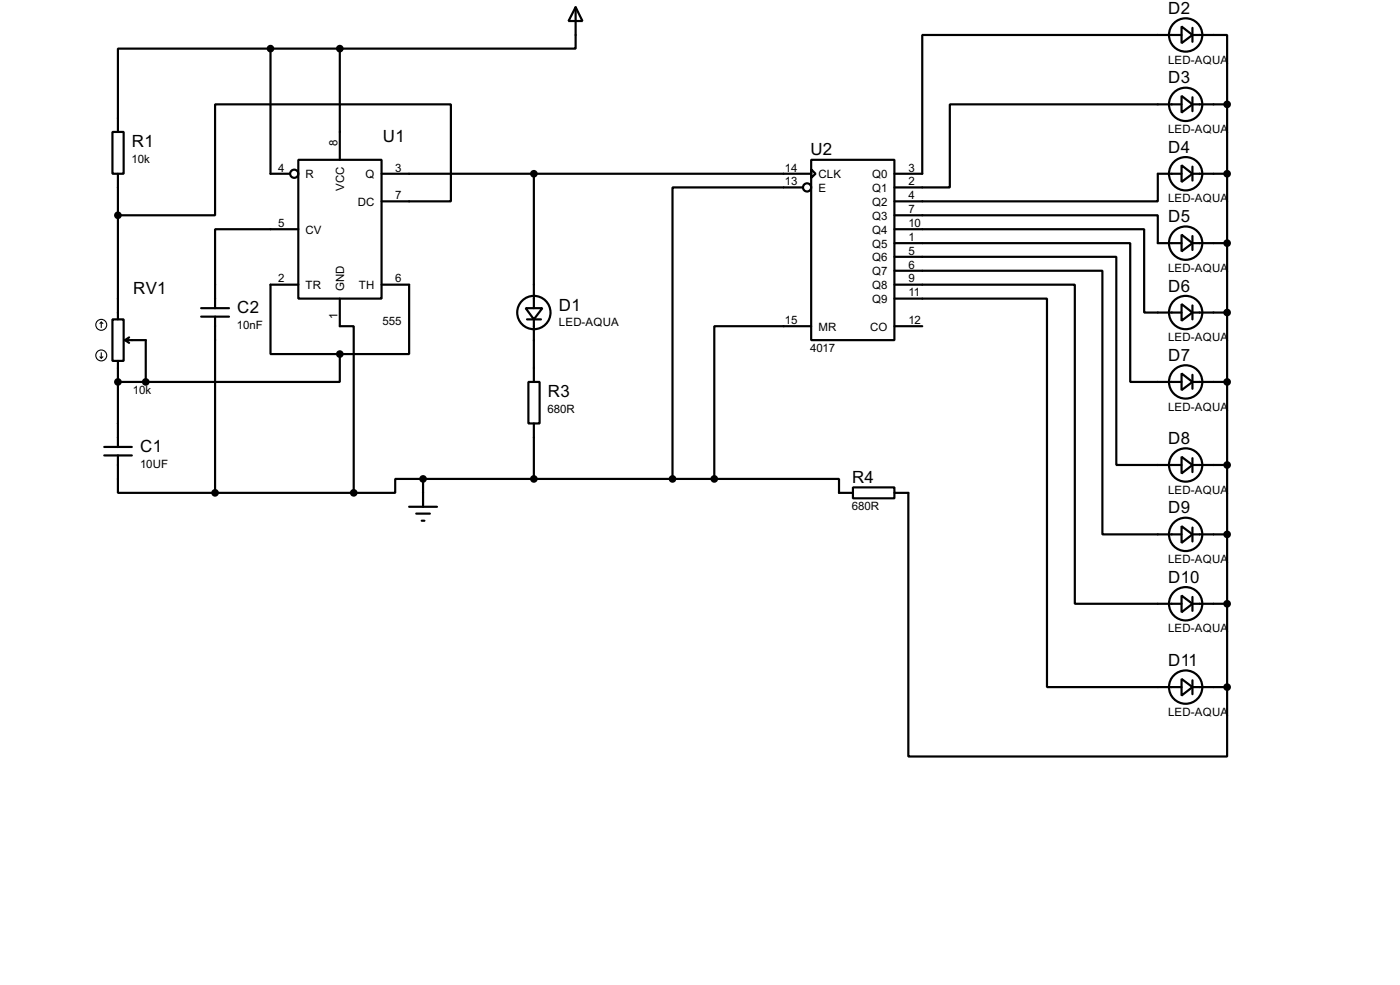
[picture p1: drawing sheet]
<svg xmlns="http://www.w3.org/2000/svg" width="256mm" height="180mm" viewBox="0 0 256 180" stroke-linecap="round" stroke-linejoin="round" font-family="sans-serif">
<g fill="none" stroke="#000" stroke-width=".4">
<path d="M49.6 8.9h-28v15.3M49.6 8.9h12.7M49.6 8.9v22.9h3.5M62.3 8.9v20.4M105.5 1.3l1.2 2.6h-2.5zM105.5 1.3v7.6h-43.2M216.5 4.9l2 1.5-2 1.5zM216.5 17.6l2 1.5-2 1.5zM216.5 6.4h-47.5v25.4h-5.1M216.5 19.1h-42.5v15.2h-10.1M218.5 6.4h6.3v12.7M218.5 19.1h6.3"/>
<path d="M218.5 5.1v2.6M218.5 17.8v2.6M224.8 19.1v106.7M20.6 24.2h2.1v7.6h-2.1zM21.6 31.8v26.7M54.7 29.3h15.2v25.4h-15.2zM69.9 36.9h12.7v-17.8h-43.2v20.3h-17.8M69.9 31.8h78.7M97.8 31.8v24.6M147.1 34.3h-23.9v53.4M148.6 29.3h15.3v33h-15.3zM148.6 31l.8 .8-.8 .8z"/>
<path d="M163.9 39.4h48.2v5.1h4.4M216.5 30.3l2 1.5-2 1.5zM216.5 31.8h-4.4v5.1h-48.2M218.5 31.8h6.3M218.5 30.5v2.6M20.6 58.5h2.1v7.6h-2.1zM36.9 58h5.1M36.9 56.4h5.1M39.4 58v32.2M54.7 52.1h-5.1v12.7h12.7M54.7 42h-15.3v14.4M62.3 54.7v5h2.5v30.5"/>
<path d="M69.9 52.1h5.1v12.7h-12.7M96.3 56.4h3.1l-1.6 2.1zM96.6 58.5h2.5M97.8 58.5v11.4M148.6 59.7h-17.7v28M163.9 42h45.7v15.2h6.9M163.9 44.5h43.2v25.4h9.4M163.9 47h40.6v38.1h12M163.9 49.6h38.1v48.2h14.5M163.9 52.1h33v58.4h19.6M163.9 54.7h27.9v71.1h24.7M163.9 59.7h5.1"/>
<path d="M216.5 43l2 1.5-2 1.5zM216.5 55.7l2 1.5-2 1.5zM218.5 44.5h6.3M218.5 57.2h6.3M218.5 43.2v2.6M218.5 55.9v2.6M21.6 66.1v15.7M21.6 69.9h5.1M22.9 62.3h3.8v7.6M22.9 62.3l.8 .5M23.7 61.8l-.8 .5M62.3 64.8v5.1h-35.6"/>
<path d="M96.8 69.9h2.1v7.6h-2.1zM97.8 77.5v10.2M216.5 68.4l2 1.5-2 1.5zM218.5 69.9h6.3M218.5 68.6v2.6M19.1 83.4h5.1M19.1 81.8h5.1M21.6 83.4v6.8h17.8M39.4 90.2h25.4M75 92.8h5.1M76.3 94h2.5M77.3 95.3h.5"/>
<path d="M77.5 87.7h-5.1v2.5h-7.6M77.5 87.7v5.1M77.5 87.7h53.4M130.9 87.7h22.8v2.5h2.6M156.3 89.2h7.6v2h-7.6zM163.9 90.2h2.5v48.3h58.4v-12.7M216.5 83.6l2 1.5-2 1.6zM216.5 96.3l2 1.5-2 1.6zM218.5 85.1h6.3M218.5 97.8h6.3M218.5 83.9v2.5M218.5 96.6v2.5"/>
<path d="M216.5 109l2 1.5-2 1.6zM218.5 110.5h6.3M218.5 109.3v2.5M216.5 124.3l2 1.5-2 1.5zM218.5 125.8h6.3M218.5 124.5v2.6"/>
<circle cx="217.2" cy="6.4" r="3.1"/>
<circle cx="217.2" cy="19.1" r="3.1"/>
<circle cx="53.9" cy="31.8" r=".75"/>
<circle cx="147.8" cy="34.3" r=".75"/>
<circle cx="217.2" cy="31.8" r="3.1"/>
<circle cx="97.8" cy="57.2" r="3.1"/>
<circle cx="217.2" cy="44.5" r="3.1"/>
<circle cx="217.2" cy="57.2" r="3.1"/>
<circle cx="217.2" cy="69.9" r="3.1"/>
<circle cx="217.2" cy="85.1" r="3.1"/>
<circle cx="217.2" cy="97.8" r="3.1"/>
<circle cx="217.2" cy="110.5" r="3.1"/>
<circle cx="217.2" cy="125.8" r="3.1"/>
</g>
<circle cx="21.6" cy="69.9" r=".2" fill="#000"/>
<g fill="none" stroke="#000" stroke-width=".2">
<path d="M18.6 59l-.3 .2M18.6 59l.3 .2M18.6 59v1M18.3 65.3l.3 .3M18.6 64.6v1M18.9 65.3l-.3 .3"/>
<circle cx="18.5" cy="59.5" r="1"/>
<circle cx="18.5" cy="65.1" r="1"/>
</g>
<g fill="#000" stroke="#000" stroke-width=".4">
<circle cx="49.5" cy="8.9" r=".5"/>
<circle cx="62.2" cy="8.9" r=".5"/>
<circle cx="224.8" cy="19.1" r=".5"/>
<circle cx="21.6" cy="39.4" r=".5"/>
<circle cx="97.8" cy="31.8" r=".5"/>
<circle cx="224.8" cy="31.8" r=".5"/>
<circle cx="224.8" cy="44.5" r=".5"/>
<circle cx="224.8" cy="57.2" r=".5"/>
<circle cx="21.6" cy="69.9" r=".5"/>
<circle cx="26.7" cy="69.9" r=".5"/>
<circle cx="62.2" cy="64.8" r=".5"/>
<circle cx="224.8" cy="69.9" r=".5"/>
<circle cx="39.4" cy="90.2" r=".5"/>
<circle cx="64.8" cy="90.2" r=".5"/>
<circle cx="77.5" cy="87.7" r=".5"/>
<circle cx="97.8" cy="87.7" r=".5"/>
<circle cx="123.2" cy="87.7" r=".5"/>
<circle cx="130.8" cy="87.7" r=".5"/>
<circle cx="224.8" cy="97.8" r=".5"/>
<circle cx="224.8" cy="85.1" r=".5"/>
<circle cx="224.8" cy="110.5" r=".5"/>
<circle cx="224.8" cy="125.8" r=".5"/>
</g>
<g font-size="3.5">
<text x="214" y="2.5">D2</text>
<text x="214" y="15.2">D3</text>
<text x="24.2" y="26.8">R1</text>
<text x="70.2" y="25.9">U1</text>
<text x="148.5" y="28.5">U2</text>
<text x="214" y="27.9">D4</text>
<text x="214" y="40.7">D5</text>
<text x="24.4" y="53.9">RV1</text>
<text x="214" y="53.3">D6</text>
<text x="43.5" y="57.4">C2</text>
<text x="102.4" y="56.8">D1</text>
<text x="214" y="66.1">D7</text>
<text x="100.4" y="72.6">R3</text>
<text x="25.7" y="82.8">C1</text>
<text x="214" y="81.3">D8</text>
<text x="156.1" y="88.4">R4</text>
<text x="214" y="94">D9</text>
<text x="214" y="106.7">D10</text>
<text x="214" y="121.9">D11</text>
</g>
<g font-size="2.4">
<text x="214" y="11.6">LED-AQUA</text>
<text x="24.1" y="29.8">10k</text>
<text x="61.9" y="26.7" transform="rotate(-90 61.9 26.7)">8</text>
<text x="214" y="24.3">LED-AQUA</text>
<text x="51" y="31.4">4</text>
<text x="55.9" y="32.6">R</text>
<text x="63.1" y="35" transform="rotate(-90 63.1 35)">VCC</text>
<text x="66.9" y="32.6">Q</text>
<text x="72.4" y="31.4">3</text>
<text x="143.8" y="31.4">14</text>
<text x="143.8" y="33.9">13</text>
<text x="149.9" y="32.6">CLK</text>
<text x="149.9" y="35.1">E</text>
<text x="159.8" y="32.6">Q0</text>
<text x="159.8" y="35.1">Q1</text>
<text x="166.4" y="31.4">3</text>
<text x="166.4" y="33.9">2</text>
<text x="51" y="41.6">5</text>
<text x="65.5" y="37.7">DC</text>
<text x="72.4" y="36.5">7</text>
<text x="159.8" y="37.7">Q2</text>
<text x="159.8" y="40.2">Q3</text>
<text x="166.4" y="36.5">4</text>
<text x="166.4" y="39">7</text>
<text x="166.4" y="41.6">10</text>
<text x="214" y="37">LED-AQUA</text>
<text x="55.9" y="42.7">CV</text>
<text x="159.8" y="42.7">Q4</text>
<text x="159.8" y="45.3">Q5</text>
<text x="159.8" y="47.8">Q6</text>
<text x="166.4" y="44.1">1</text>
<text x="166.4" y="46.6">5</text>
<text x="51" y="51.7">2</text>
<text x="55.9" y="52.9">TR</text>
<text x="63.1" y="53.3" transform="rotate(-90 63.1 53.3)">GND</text>
<text x="65.7" y="52.9">TH</text>
<text x="72.4" y="51.7">6</text>
<text x="159.8" y="50.4">Q7</text>
<text x="159.8" y="52.9">Q8</text>
<text x="166.4" y="49.2">6</text>
<text x="166.4" y="51.7">9</text>
<text x="214" y="49.7">LED-AQUA</text>
<text x="61.9" y="58.4" transform="rotate(-90 61.9 58.4)">1</text>
<text x="70.1" y="59.4">555</text>
<text x="102.4" y="59.8">LED-AQUA</text>
<text x="143.8" y="59.3">15</text>
<text x="159.8" y="55.4">Q9</text>
<text x="166.4" y="59.3">12</text>
<text x="166.4" y="54.3">11</text>
<text x="43.4" y="60.3">10nF</text>
<text x="148.4" y="64.5">4017</text>
<text x="149.9" y="60.5">MR</text>
<text x="159.4" y="60.5">CO</text>
<text x="214" y="62.4">LED-AQUA</text>
<text x="24.4" y="72.1">10k</text>
<text x="100.3" y="75.5">680R</text>
<text x="214" y="75.1">LED-AQUA</text>
<text x="25.7" y="85.7">10UF</text>
<text x="156.1" y="93.4">680R</text>
<text x="214" y="90.4">LED-AQUA</text>
<text x="214" y="103.1">LED-AQUA</text>
<text x="214" y="115.8">LED-AQUA</text>
<text x="214" y="131">LED-AQUA</text>
</g>
</svg>
